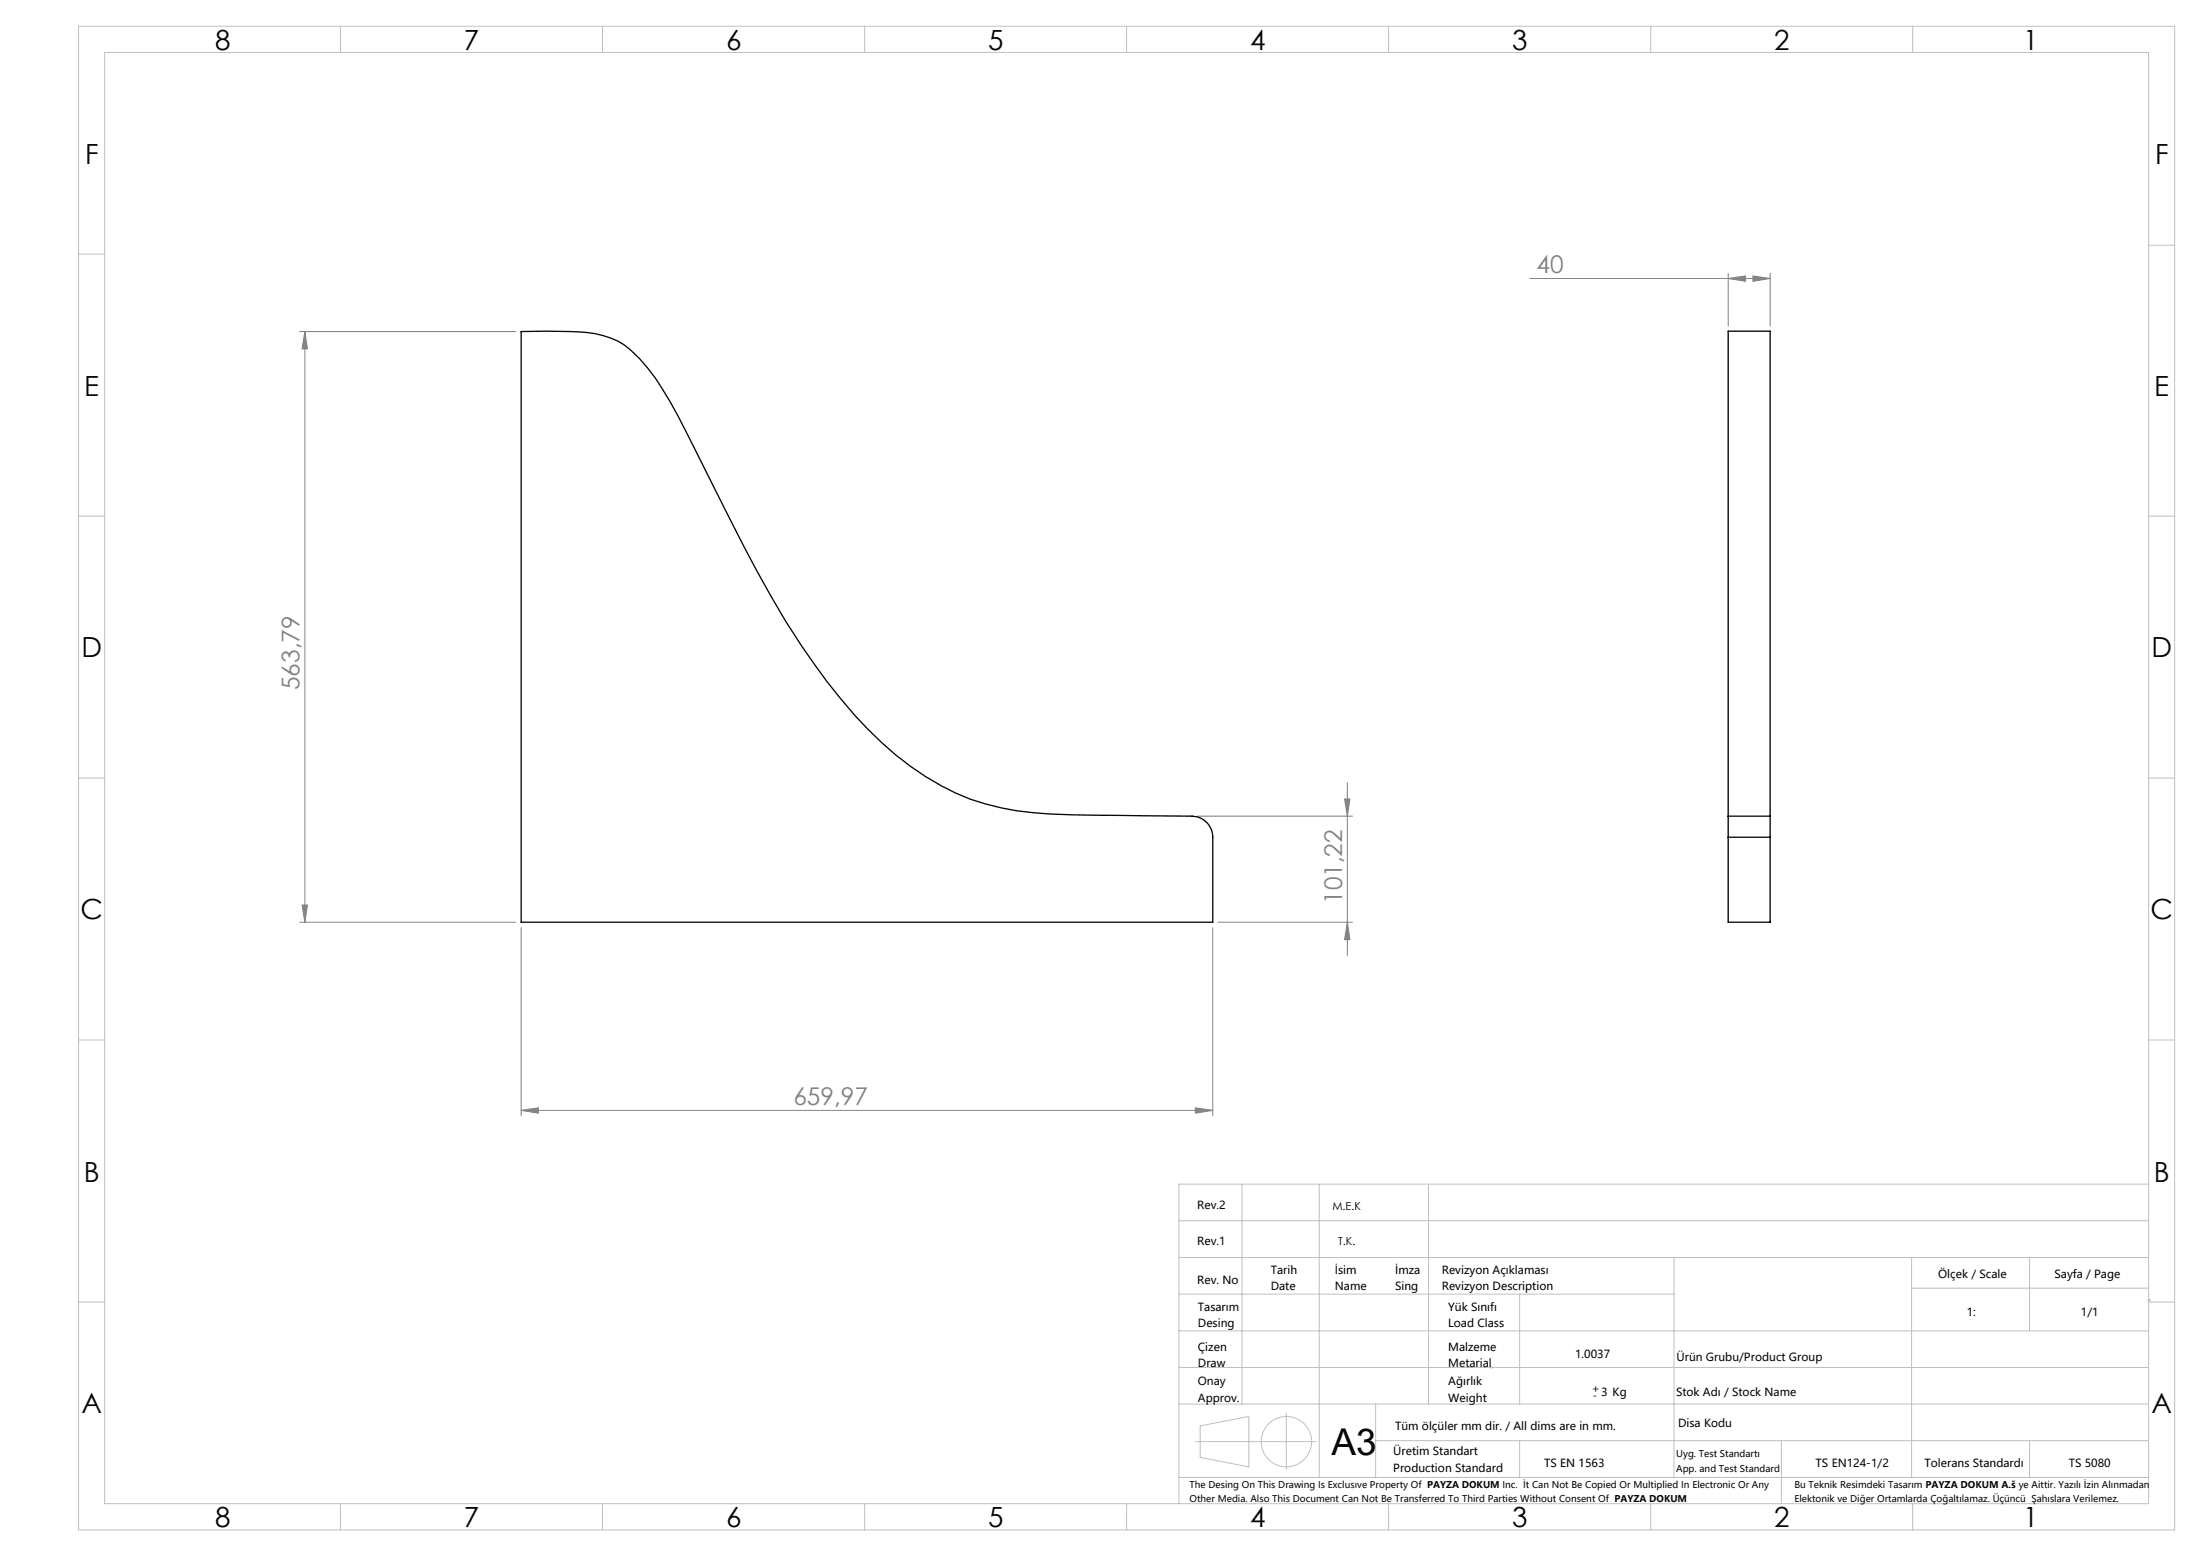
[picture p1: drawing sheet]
<svg xmlns="http://www.w3.org/2000/svg" width="420mm" height="297mm" viewBox="0 0 420 297" stroke-linecap="round" stroke-linejoin="round" font-family="sans-serif">
<g fill="none" stroke="#c0c0c0" stroke-width=".19">
<path d="M15 5h400v287h-400zM20 10h390v277h-390zM65 5v5M115 5v5M165 5v5M215 5v5M265 5v5M315 5v5M365 5v5M15 48.5h5M410 46.8h5M15 98.5h5"/>
<path d="M410 98.5h5M15 148.5h5M410 148.5h5M15 198.5h5M410 198.5h5M225 233h185M237 226v42M251.7 226v56M272.6 226v42M410 226h-185v61M15 248.5h5M225 240h185"/>
<path d="M225 247h94.4M225 254h185M290 247v21M319.4 240v42M364.8 240v42M364.8 245.9h45.2M387.3 240v14M410 248.5h5M225 261h185M225 268h185M228.1 275.2h23M229 272.2l9.3-1.8v9.6l-9.3-1.8z"/>
<path d="M245.5 269.8v10.7M262.5 268v14M262.5 275h147.5M290 275v7M339.9 275v12M387.3 275v7M65 287v5M115 287v5M165 287v5M215 287v5M225 282h185M239.4 287v.1"/>
<path d="M265 287v5M315 287v5M365 287v5"/>
<circle cx="245.5" cy="275.2" r="4.8"/>
</g>
<path d="M410 248.2h.1M284.6 261h.1" fill="none" stroke="#c0c0c0" stroke-width=".5"/>
<g fill="none" stroke="#808080" stroke-width=".19">
<path d="M291.9 53.2h45.9M329.8 53.2l3.3-.5v1zM329.8 52.2v10M334.5 52.7l3.3 .5-3.3 .5zM337.8 52.2v10M57.1 63.3h41.3M58.2 63.3l.5 3.3h-1.1zM58.2 63.3v112.7M228.5 155.8h29.6M256.6 152.5h1l-.5 3.3zM257.1 149.4v33M57.1 176h41.3"/>
<path d="M57.6 172.8h1.1l-.5 3.2zM99.4 177.1v35.9M231.4 177.1v35.9M232.4 176h25.7M257.1 176l.5 3.3h-1zM99.4 211.9l3.3-.4v1zM99.4 211.9h132M228.1 211.5l3.3 .4-3.3 .6z"/>
</g>
<g fill="#808080">
<path d="M334.5 52.7l3.3 .5-3.3 .5zM329.8 53.2l3.3-.5v1z"/>
<path d="M99.4 211.9l3.3-.4v1zM228.1 211.5l3.3 .4-3.3 .6z"/>
<path d="M58.2 63.3l.5 3.3h-1.1zM57.6 172.8h1.1l-.5 3.2zM256.6 152.5h1l-.5 3.3zM257.1 176l.5 3.3h-1z"/>
</g>
<path d="M99.4 63.3a82.7 82.7 0 0 1 14.1 .4 13.7 13.7 0 0 1 8.5 4.7 58.3 58.3 0 0 1 8.8 13.7l6.2 12.5a262.1 262.1 0 0 0 15.8 28.5 100.5 100.5 0 0 0 18.1 20.9 45.7 45.7 0 0 0 29.2 11.4l9.2 .2 18.2 .2a4 4 0 0 1 3.9 4v16.2h-132zM329.8 155.8v4M329.8 155.8v-92.6h8v92.6M329.8 159.8v16.2h8v-16.2M329.8 159.8h8M329.8 155.8h8M337.8 155.8v4" fill="none" stroke="#000" stroke-width=".25"/>
<text font-size="7.1" x="254.1" y="277.8">A3</text>
<g font-size="5.3">
<text x="41" y="9.5">8</text>
<text x="88.5" y="9.5">7</text>
<text x="138.5" y="9.5">6</text>
<text x="188.5" y="9.5">5</text>
<text x="238.5" y="9.5">4</text>
<text x="288.5" y="9.5">3</text>
<text x="338.5" y="9.5">2</text>
<text x="386" y="9.5">1</text>
<text x="16.2" y="31.3">F</text>
<text x="411.2" y="31.3">F</text>
<text x="16.1" y="75.5">E</text>
<text x="411.1" y="75.5">E</text>
<text x="15.5" y="125.5">D</text>
<text x="410.5" y="125.5">D</text>
<text x="15.4" y="175.5">C</text>
<text x="410.4" y="175.5">C</text>
<text x="16" y="225.5">B</text>
<text x="411" y="225.5">B</text>
<text x="15.5" y="269.8">A</text>
<text x="410.5" y="269.8">A</text>
<text x="41" y="291.5">8</text>
<text x="88.5" y="291.5">7</text>
<text x="138.5" y="291.5">6</text>
<text x="188.5" y="291.5">5</text>
<text x="238.5" y="291.5">4</text>
<text x="288.5" y="291.5">3</text>
<text x="338.5" y="291.5">2</text>
<text x="386" y="291.5">1</text>
</g>
<g font-size="4.7" fill="#808080">
<text x="293.2" y="52.1">40</text>
<text x="57.2" y="131.7" transform="rotate(-90 57.2 131.7)">563,79</text>
<text x="256.1" y="172.5" transform="rotate(-90 256.1 172.5)">101,22</text>
<text x="151.4" y="210.9">659,97</text>
</g>
<g font-size="2.1">
<text x="228.5" y="230.8">Rev.2</text>
<text x="254.2" y="230.9">M.E.K</text>
<text x="228.5" y="237.6">Rev.1</text>
<text x="255.3" y="237.7">T.K.</text>
<text x="228.5" y="245">Rev. No</text>
<text x="242.5" y="243.1">Tarih</text>
<text x="254.7" y="243.1">İsim</text>
<text x="266.2" y="243.1">İmza</text>
<text x="275.1" y="243.1">Revizyon Açıklaması</text>
<text x="369.8" y="244">Ölçek / Scale</text>
<text x="392" y="244">Sayfa / Page</text>
<text x="228.6" y="250.2">Tasarım</text>
<text x="242.5" y="246.2">Date</text>
<text x="254.7" y="246.2">Name</text>
<text x="266.2" y="246.2">Sing</text>
<text x="275.1" y="246.2">Revizyon Description</text>
<text x="276.4" y="250.2">Yük Sınıfı</text>
<text x="375.3" y="251.2">1:</text>
<text x="397.1" y="251.2">1/1</text>
<text x="228.6" y="253.4">Desing</text>
<text x="228.6" y="257.8">Çizen</text>
<text x="276.4" y="253.4">Load Class</text>
<text x="276.4" y="257.8">Malzeme</text>
<text x="228.6" y="260.9">Draw</text>
<text x="276.4" y="260.9">Metarial</text>
<text x="300.5" y="259.2">1.0037</text>
<text x="319.9" y="259.7">Ürün Grubu/Product Group</text>
<text x="228.6" y="264.4">Onay</text>
<text x="228.6" y="267.5">Approv.</text>
<text x="276.4" y="264.4">Ağırlık</text>
<text x="276.4" y="267.5">Weight</text>
<text x="303.9" y="265.9">+3 Kg</text>
<text x="304" y="267">-</text>
<text x="319.8" y="266.4">Stok Adı / Stock Name</text>
<text x="266.2" y="272.9">Tüm ölçüler mm dir. / All dims are in mm.</text>
<text x="320.2" y="272.4">Disa Kodu</text>
<text x="265.9" y="277.8">Üretim Standart</text>
<text x="265.9" y="280.9">Production Standard</text>
<text x="294.6" y="279.9">TS EN 1563</text>
<text x="346.5" y="279.9">TS EN124-1/2</text>
<text x="367.2" y="279.9">Tolerans Standardı</text>
<text x="394.8" y="279.9">TS 5080</text>
</g>
<g font-size="1.8">
<text x="319.9" y="278.1">Uyg. Test Standartı</text>
<text x="319.9" y="280.9">App. and Test Standard</text>
<text x="227" y="284">The Desing On This Drawing Is Exclusıve Property Of PAYZA DOKUM Inc. İt Can Not Be Copied Or Multiplied In Electronic Or Any</text>
<text x="227" y="286.8">Other Media. Also This Document Can Not Be Transferred To Third Parties Without Consent Of PAYZA DOKUM</text>
<text x="342.4" y="284">Bu Teknik Resimdeki Tasarım PAYZA DOKUM A.š ye Aittir. Yazılı İzin Alınmadan</text>
<text x="342.4" y="286.8">Elektonik ve Diğer Ortamlarda Çoğaltılamaz. Üçüncü Şahıslara Verilemez.</text>
</g>
</svg>
